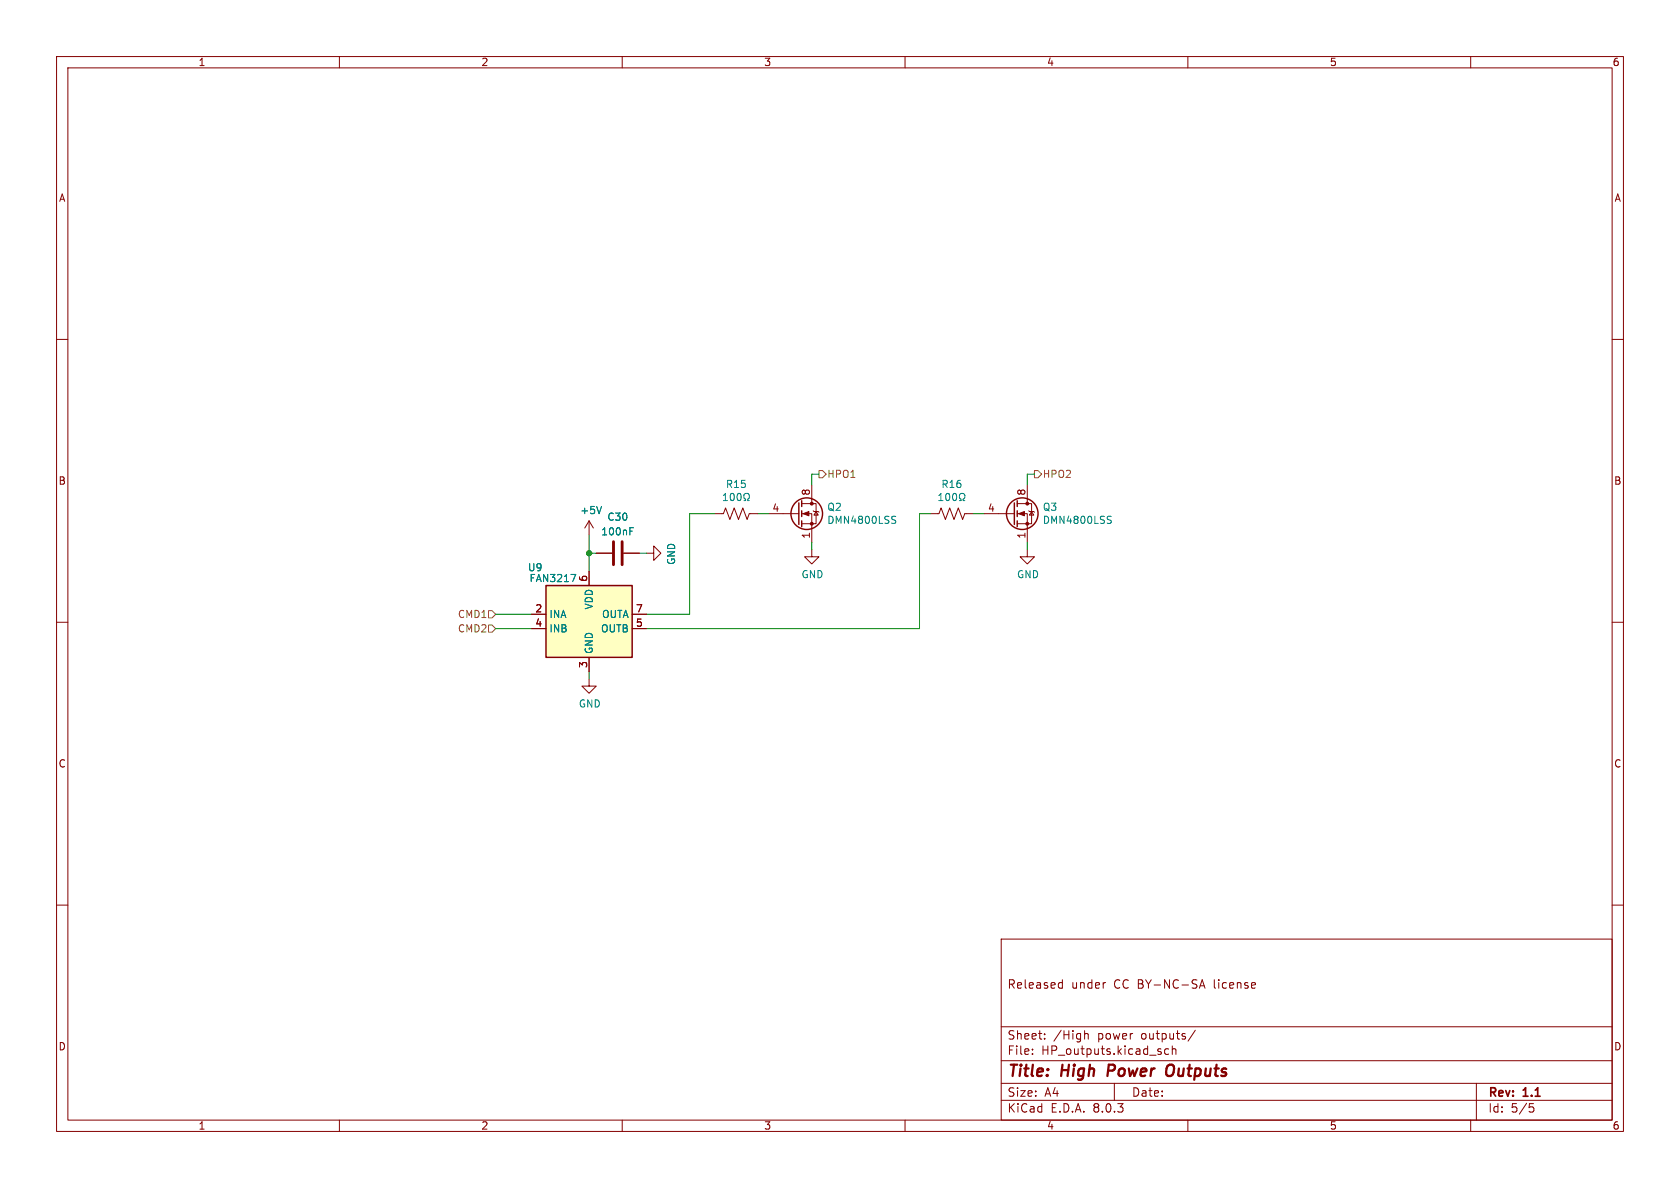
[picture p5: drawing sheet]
<svg xmlns="http://www.w3.org/2000/svg" width="297mm" height="210mm" viewBox="0 0 297 210" stroke-linecap="round" stroke-linejoin="round" font-family="sans-serif">
<g fill="none" stroke="#840000" stroke-width=".18">
<path d="M10 10h277v190h-277zM12 12h273v186h-273zM60 10v2M110 10v2M160 10v2M210 10v2M260 10v2M10 60h2M285 60h2M104.1 92.1l-.7 1.2M104.1 92.1v2.5M104.1 92.1l.8 1.2"/>
<path d="M105.4 97.8h2.8M110.2 97.8h2.8M126.4 90.8h1.5l.4-1 .7 2 .8-2 .8 2 .7-2 .8 2 .4-1h1.5M143.5 97.2v1.2h1.3l-1.3 1.3-1.3-1.3h1.3M164.5 90.8h1.5l.4-1 .7 2 .8-2 .8 2 .7-2 .8 2 .4-1h1.5M174 90.8h5.3M179.8 90.8h1.8v5.1M179.8 89h2.6v3.6h-2.6M181.6 97.2v1.2h1.3l-1.3 1.3-1.3-1.3h1.3M181.6 85.7v3.3M181.9 90.3l.1 .1h.8l.1 .2M182.4 90.4l.4 .7h-.8z"/>
<path d="M10 110h2M285 110h2M104.1 120v1.3h1.3l-1.3 1.3-1.2-1.3h1.2M10 160h2M285 160h2M177 166h108v32h-108zM187.4 173.7l.4 .1M187.8 173.2v1.5M187.8 174.6l-.4 .1M195.3 173.7h.2M212 174.7l.5-1.5 .5 1.5M212.2 174.3h.7"/>
<path d="M60 198v2M110 198v2M160 198v2M177 194.5h108M177 191.5h108M177 187.5h108M177 181.5h108M182.5 186.3v.1M182.5 185.5v.1M184.7 183.6v.1M184.7 182.8v.1M191.7 182.2v1.5"/>
<path d="M191.7 182.8l.3-.1 .3 .1 .1 .9M197 191.5v3M206.6 185.5l-.4-.1-.3 .3v.4l.1 .2h.6M207.2 185.5l.3-.1 .3 .1 .1 .9M207.2 184.9v1.5M210 198v2M211.3 182.1l-1.3 2M260 198v2M261 191.5v6.5M270.4 195.1h.7M270.5 195.7h.4l.3 .3-.2 .5-.5 .1"/>
</g>
<path d="M196 188.2l-.2 2M206.2 189.9l.2 .2a.71 .71 0 0 0 .9-.2M207.2 188.2a.77 .77 0 0 0-1 .7" fill="none" stroke="#840000" stroke-width=".4"/>
<g fill="none" stroke="#840000" stroke-width=".25">
<path d="M179.3 88.9v3.8M179.8 88.5v1M179.8 90.3v1M179.8 92.1v1"/>
<circle cx="180.7" cy="90.8" r="2.79"/>
</g>
<g fill="#840000" stroke="#840000" stroke-width=".18">
<path d="M180.1 90.8l1-.4v.8z"/>
<circle cx="181.6" cy="92.6" r=".25"/>
<circle cx="181.6" cy="89" r=".25"/>
</g>
<g fill="none" stroke="#008484" stroke-width=".18">
<path d="M106.3 89.5l-.4 1.3M111.4 93.9h.4M111.4 93.3h.6M127.9 88.5h.7M127.9 87.6l.3-.4v1.3M129.3 87.3l.1-.1a.68 .68 0 0 1 .4 .7 .68 .68 0 0 1-.4 .6 .84 .84 0 0 1-.1-1.2zM130.4 87.3l.2-.1a.68 .68 0 0 1 .4 .7 .68 .68 0 0 1-.4 .6l-.2-.1-.1-.4zM131.5 88.5h.3v-.3a.54 .54 0 0 1-.3-.7 .54 .54 0 0 1 .8-.2 .58 .58 0 0 1-.1 .9v.3h.3M166 88.5h.7M166 87.6l.3-.4v1.3M167.4 87.3l.1-.1a.68 .68 0 0 1 .4 .7 .68 .68 0 0 1-.4 .6 .84 .84 0 0 1-.1-1.2zM168.5 87.3l.2-.1a.68 .68 0 0 1 .4 .7 .68 .68 0 0 1-.4 .6l-.2-.1-.1-.4z"/>
<path d="M169.6 88.5h.3v-.3a.54 .54 0 0 1-.3-.7 .54 .54 0 0 1 .8-.2 .58 .58 0 0 1-.1 .9v.3h.3M196 91.9l.3 .1 .2 .3-.3 .2h-.3M196 91.3h.5"/>
</g>
<path d="M108.5 95.8v4M110 95.8v4" fill="none" stroke="#840000" stroke-width=".51"/>
<path d="M96.5 103.5h15.3v12.7h-15.3z" fill="#ffffc2"/>
<g fill="none" stroke="#840000" stroke-width=".25">
<path d="M141.2 88.9v3.8M141.7 88.5v1M141.7 90.3v1M141.7 92.1v1M96.5 103.5h15.3v12.7h-15.3z"/>
<circle cx="142.6" cy="90.8" r="2.79"/>
</g>
<g fill="none" stroke="#840000" stroke-width=".18">
<path d="M105.4 97.8h2.8M110.2 97.8h2.8M114.3 97.8h1.3v1.3l1.2-1.3-1.2-1.3v1.3M135.9 90.8h5.3M141.7 90.8h1.8v5.1M141.7 89h2.6v3.6h-2.6M143.5 85.7v3.3M143.8 90.3l.1 .1h.8l.1 .2M144.3 90.4l.4 .7h-.8zM94 108.6h2.5M94 111.1h2.5M104.1 101v2.5"/>
<path d="M104.1 116.2v2.5M111.8 108.6h2.5M111.8 111.1h2.5"/>
</g>
<path d="M106.3 89.5l-.4 1.3M111.4 93.9h.4M111.4 93.3h.6M157.9 91.9l.3 .1 .2 .3-.3 .2h-.3M157.9 91.3h.5M100.9 101.5h.9l-.6 1.3" fill="none" stroke="#008484" stroke-width=".18"/>
<g fill="#840000" stroke="#840000" stroke-width=".18">
<path d="M142 90.8l1-.4v.8z"/>
<circle cx="143.5" cy="92.6" r=".25"/>
<circle cx="143.5" cy="89" r=".25"/>
</g>
<path d="M144.8 83.2h.6l.6 .6-.6 .7h-.6zM182.9 83.2h.6l.6 .6-.6 .7h-.6zM86.4 110.5h.6l.6 .6-.6 .7h-.6zM86.4 108h.6l.6 .6-.6 .6h-.6z" fill="none" stroke="#848400" stroke-width=".18"/>
<g fill="none" stroke="#008400" stroke-width=".18">
<path d="M104.1 97.8h1.3M104.1 94.6v6.4M113 97.8h1.3M126.4 90.8h-4.5v17.8h-7.6M134 90.8h1.9M143.5 95.9v1.3M144.8 83.8h-1.3v1.9M164.5 90.8h-1.9v20.3h-48.3M172.1 90.8h1.9M181.6 95.9v1.3M182.9 83.8h-1.3v1.9M87.6 111.1h6.4"/>
<path d="M87.6 108.6h6.4M104.1 118.7v1.3"/>
</g>
<circle cx="104.1" cy="97.8" r=".46" fill="#008400" stroke="#008400" stroke-width=".18"/>
<g font-size="2.8" fill="#840000">
<text x="178" y="190.9">Title:</text>
<text x="187.7" y="190.9">High</text>
<text x="196.6" y="190.9">Power</text>
<text x="207.8" y="190.9">Outputs</text>
</g>
<g font-size="2.1" fill="#840000">
<text x="178" y="175">Released</text>
<text x="189.4" y="175">under</text>
<text x="197" y="175">CC BY-NC-SA</text>
<text x="214.8" y="175">license</text>
<text x="178" y="184">Sheet:</text>
<text x="186.2" y="184">/High</text>
<text x="194.1" y="184">power</text>
<text x="201.9" y="184">outputs/</text>
<text x="178" y="186.7">File:</text>
<text x="184.1" y="186.7">HP_outputs.kicad_sch</text>
<text x="178" y="196.9">KiCad</text>
<text x="178" y="194.1">Size:</text>
<text x="184.7" y="194.1">A4</text>
<text x="185.7" y="196.9">E.D.A.</text>
<text x="193.3" y="196.9">8.0.3</text>
<text x="200" y="194.1">Date:</text>
<text x="263" y="194.3">Rev:</text>
<text x="263" y="196.9">Id:</text>
<text x="267.1" y="196.9">5/5</text>
<text x="269.4" y="194.3">1.1</text>
</g>
<g font-size="1.8" fill="#840000">
<text x="35" y="11.9">1</text>
<text x="85" y="11.9">2</text>
<text x="135" y="11.9">3</text>
<text x="185" y="11.9">4</text>
<text x="235" y="11.9">5</text>
<text x="285" y="11.9">6</text>
<text x="10.3" y="35.9">A</text>
<text x="285.3" y="35.9">A</text>
<text x="10.3" y="85.9">B</text>
<text x="143.3" y="87.7" transform="rotate(-90 143.3 87.7)">8</text>
<text x="181.4" y="87.7" transform="rotate(-90 181.4 87.7)">8</text>
<text x="285.3" y="85.9">B</text>
<text x="136.5" y="90.6">4</text>
<text x="143.3" y="95.3" transform="rotate(-90 143.3 95.3)">1</text>
<text x="174.6" y="90.6">4</text>
<text x="181.4" y="95.3" transform="rotate(-90 181.4 95.3)">1</text>
<text x="103.9" y="102.9" transform="rotate(-90 103.9 102.9)">6</text>
<text x="94.5" y="108.3">2</text>
<text x="94.5" y="110.9">4</text>
<text x="112.3" y="110.9">5</text>
<text x="112.3" y="108.3">7</text>
<text x="103.9" y="118.2" transform="rotate(-90 103.9 118.2)">3</text>
<text x="10.3" y="135.9">C</text>
<text x="285.3" y="135.9">C</text>
<text x="10.3" y="185.9">D</text>
<text x="285.3" y="185.9">D</text>
<text x="35" y="199.9">1</text>
<text x="85" y="199.9">2</text>
<text x="135" y="199.9">3</text>
<text x="185" y="199.9">4</text>
<text x="235" y="199.9">5</text>
<text x="285" y="199.9">6</text>
</g>
<g font-size="1.8" fill="#008484">
<text x="128.2" y="86.5">R15</text>
<text x="166.3" y="86.5">R16</text>
<text x="102.5" y="91.1">+5V</text>
<text x="106.2" y="94.8">100nF</text>
<text x="107.3" y="92.3">C30</text>
<text x="146.2" y="90.5">Q2</text>
<text x="146.2" y="92.8">DMN4800LSS</text>
<text x="184.3" y="90.5">Q3</text>
<text x="184.3" y="92.8">DMN4800LSS</text>
<text x="93.2" y="101.2">U9</text>
<text x="119.6" y="100" transform="rotate(-90 119.6 100)">GND</text>
<text x="93.5" y="103.1">FAN3217</text>
<text x="105" y="107.8" transform="rotate(-90 105 107.8)">VDD</text>
<text x="141.6" y="102.4">GND</text>
<text x="179.7" y="102.4">GND</text>
<text x="97" y="109.4">INA</text>
<text x="97" y="112">INB</text>
<text x="106.2" y="112">OUTB</text>
<text x="106.3" y="109.4">OUTA</text>
<text x="105" y="115.7" transform="rotate(-90 105 115.7)">GND</text>
<text x="102.2" y="125.3">GND</text>
</g>
<g font-size="1.8" fill="#848400">
<text x="146.2" y="84.7">HPO1</text>
<text x="184.3" y="84.7">HPO2</text>
<text x="80.9" y="112">CMD2</text>
<text x="80.9" y="109.4">CMD1</text>
</g>
</svg>
